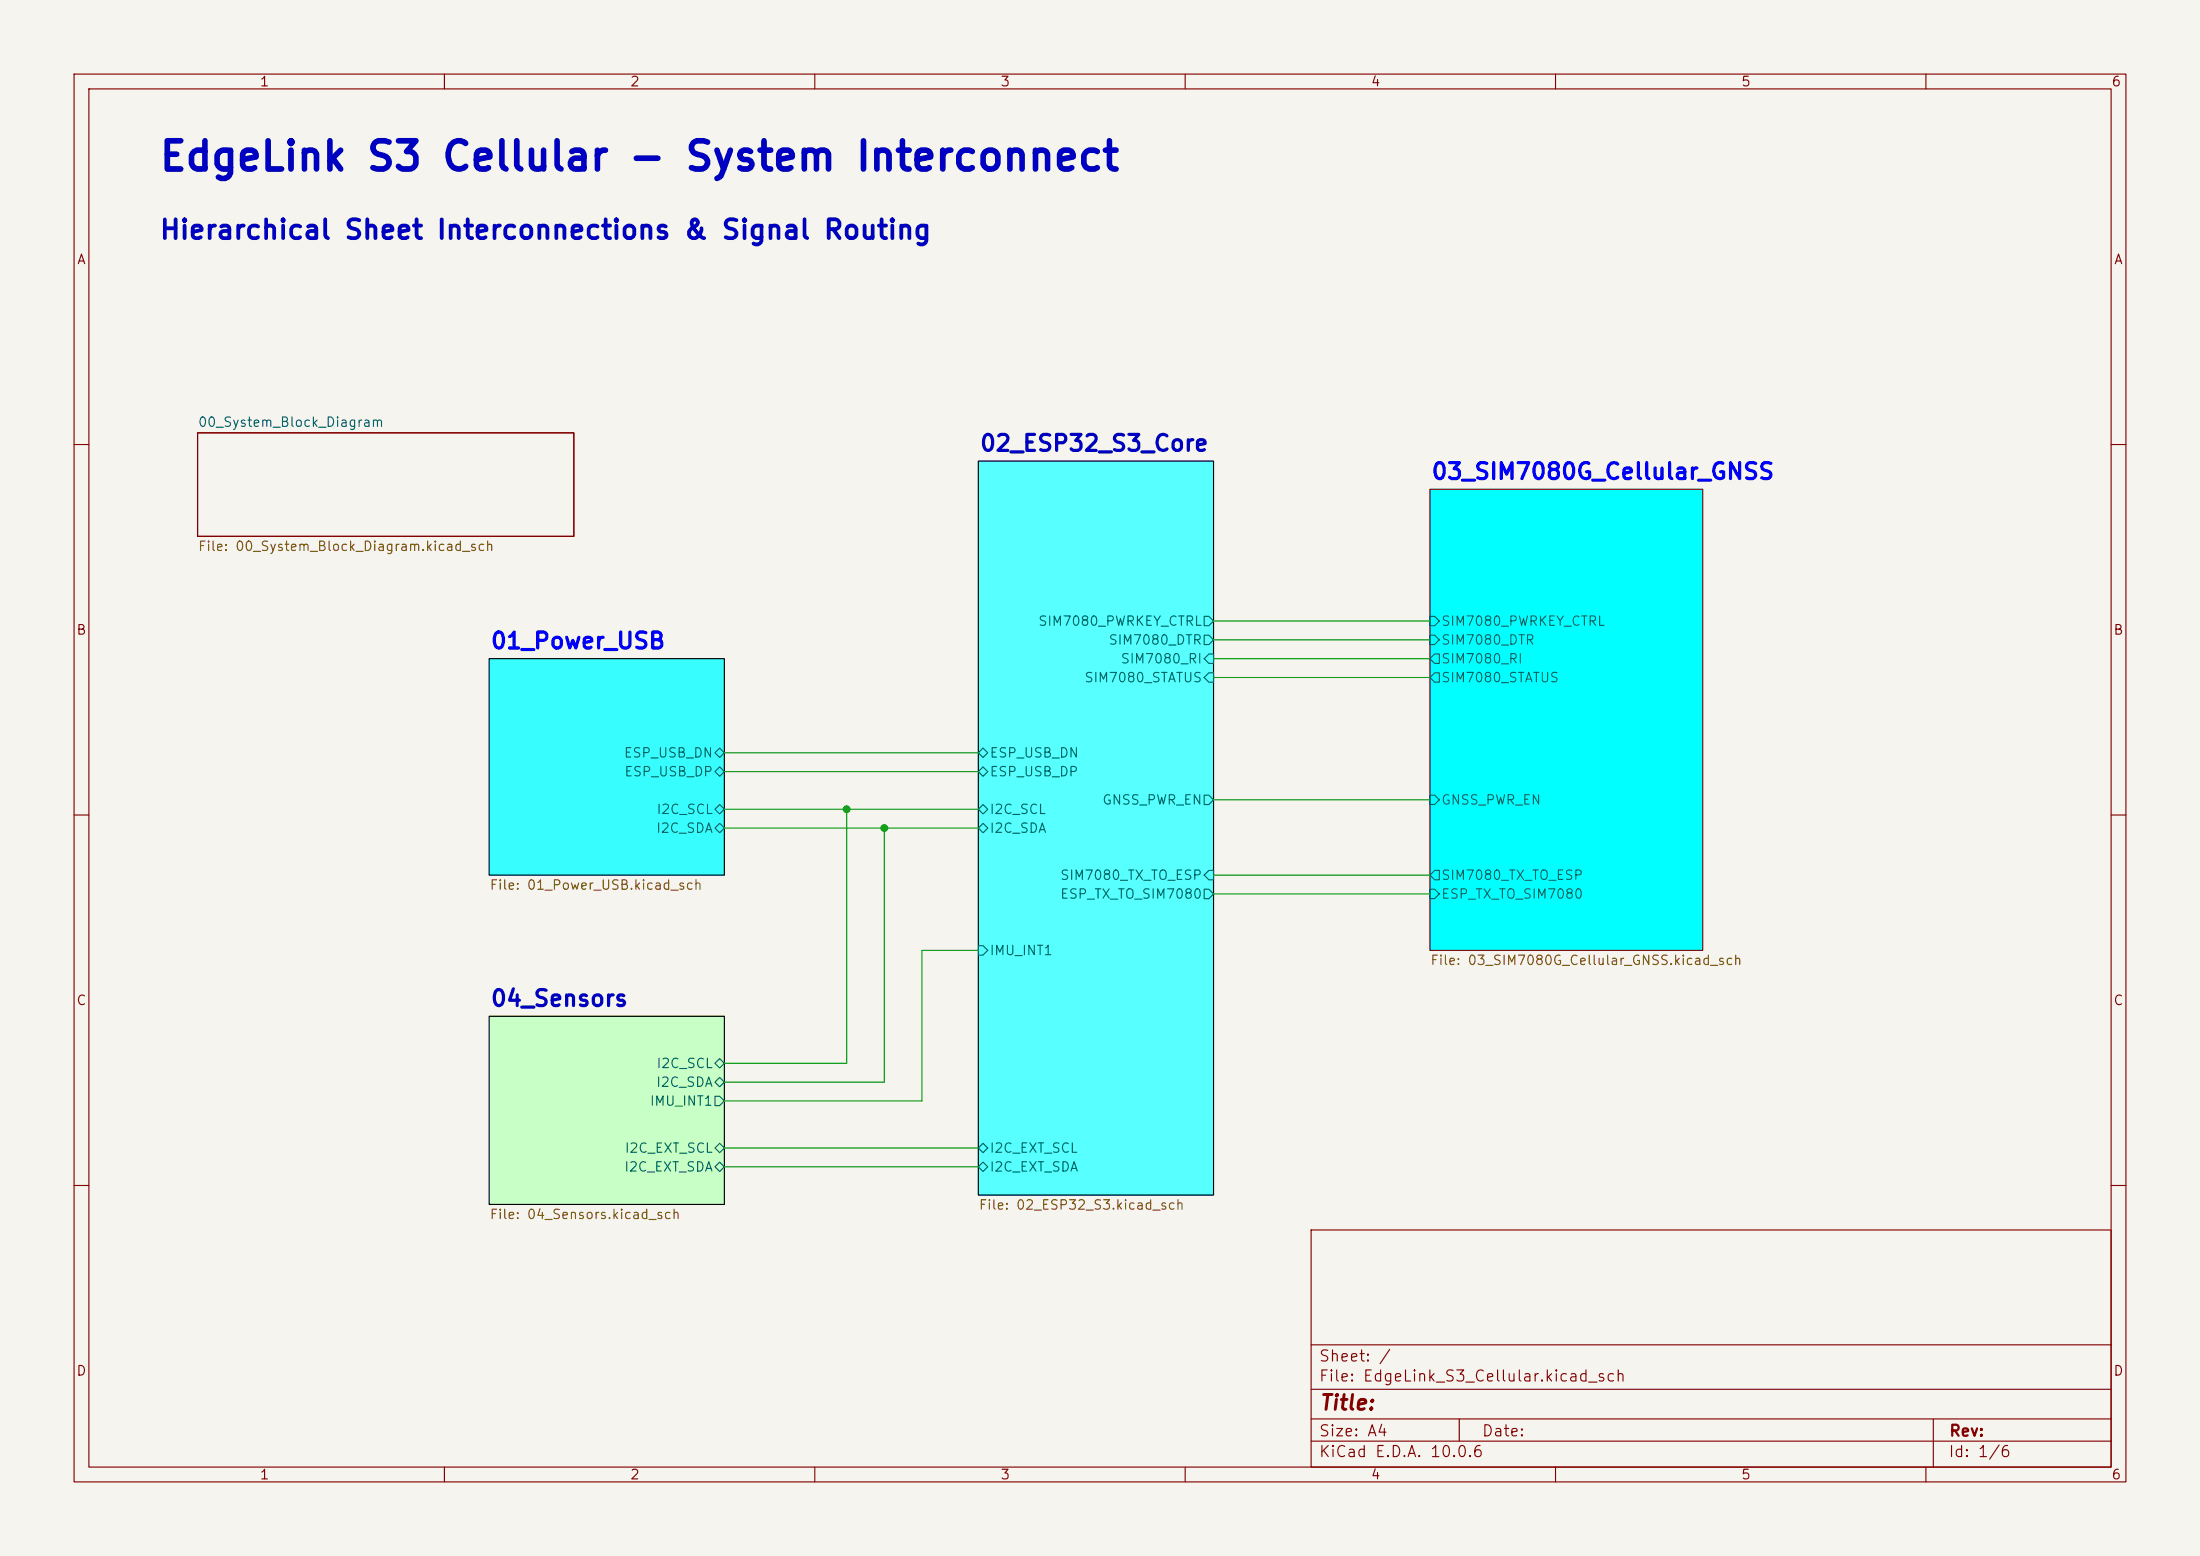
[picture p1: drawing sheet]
<svg xmlns="http://www.w3.org/2000/svg" width="297mm" height="210mm" viewBox="0 0 297 210" stroke-linecap="round" stroke-linejoin="round" font-family="sans-serif">
<path d="M0 0h297v210h-297z" fill="#f5f4ef" stroke="#f5f4ef" stroke-width=".14"/>
<g fill="none" stroke="#840000" stroke-width=".15">
<path d="M10 10h277v190h-277zM12 12h273v186h-273zM60 10v2M110 10v2M160 10v2M210 10v2M260 10v2M26.7 58.4h50.8v14h-50.8zM10 60h2M193 66h36.9v62.3h-36.9zM285 60h2M10 110h2"/>
<path d="M285 110h2M10 160h2M177 166h108v32h-108zM285 160h2M60 198v2M110 198v2M160 198v2M177 194.5h108M177 191.5h108M177 187.5h108M177 181.5h108M197 191.5v3"/>
<path d="M210 198v2M260 198v2M261 191.5v6.5"/>
</g>
<path d="M66 88.9h31.8v29.2h-31.8z" fill="#38fdff" stroke="#38fdff" stroke-width=".14"/>
<path d="M132.1 62.2h31.7v99.1h-31.7z" fill="#57ffff" stroke="#57ffff" stroke-width=".14"/>
<path d="M193 66h36.9v62.3h-36.9z" fill="#0ff" stroke="#0ff" stroke-width=".14"/>
<path d="M66 137.2h31.8v25.4h-31.8z" fill="#c7ffc7" stroke="#c7ffc7" stroke-width=".14"/>
<path d="M132.1 62.2h31.7v99.1h-31.7zM66 88.9h31.8v29.2h-31.8zM66 137.2h31.8v25.4h-31.8z" fill="none" stroke="#000" stroke-width=".15"/>
<g fill="none" stroke="#006464" stroke-width=".15">
<path d="M162.6 85.7h.6l.6 .7-.6 .6h-.6zM162.6 83.2h.6l.6 .6-.6 .7h-.6zM163.2 88.3h.6v1.2h-.6l-.6-.6zM163.2 90.8h.6v1.3h-.6l-.6-.7zM193 85.7h.7l.6 .7-.6 .6h-.7zM193 83.2h.7l.6 .6-.6 .7h-.7zM193.7 88.3h.6v1.2h-.6l-.7-.6zM193.7 90.8h.6v1.3h-.6l-.7-.7zM96.5 104.1l.7-.6 .6 .6-.6 .7zM96.5 101.6l.7-.6 .6 .6-.6 .6zM96.5 111.8l.7-.7 .6 .7-.6 .6zM97.2 108.6l.6 .6-.6 .7-.7-.7z"/>
<path d="M132.1 111.8l.6-.7 .6 .7-.6 .6zM132.1 104.1l.6-.6 .6 .6-.6 .7zM132.7 108.6l.6 .6-.6 .7-.6-.7zM132.7 101l.6 .6-.6 .6-.6-.6zM162.6 107.3h.6l.6 .7-.6 .6h-.6zM163.2 117.5h.6v1.2h-.6l-.6-.6zM193 107.3h.7l.6 .7-.6 .6h-.7zM193.7 117.5h.6v1.2h-.6l-.7-.6zM132.1 127.6h.6l.6 .7-.6 .6h-.6zM162.6 120h.6l.6 .7-.6 .6h-.6zM193 120h.7l.6 .7-.6 .6h-.7zM96.5 143.5l.7-.6 .6 .6-.6 .6z"/>
<path d="M96.5 146.1l.7-.7 .6 .7-.6 .6zM96.5 148h.7l.6 .6-.6 .6h-.7zM96.5 154.9l.7-.6 .6 .6-.6 .7zM96.5 157.5l.7-.7 .6 .7-.6 .6zM132.1 154.9l.6-.6 .6 .6-.6 .7zM132.1 157.5l.6-.7 .6 .7-.6 .6z"/>
</g>
<g fill="none" stroke="#009600" stroke-width=".15">
<path d="M163.8 86.4h29.2M163.8 88.9h29.2M163.8 83.8h29.2M163.8 91.4h29.2M97.8 109.2h34.3M97.8 111.8h34.3M97.8 104.1h34.3M97.8 101.6h34.3M114.3 109.2v34.3h-16.5M119.4 111.8v34.3h-21.6M163.8 118.1h29.2M163.8 108h29.2"/>
<path d="M132.1 128.3h-7.6v20.3h-26.7M163.8 120.7h29.2M97.8 154.9h34.3M97.8 157.5h34.3"/>
</g>
<g fill="#009600" stroke="#009600" stroke-width=".14">
<circle cx="114.3" cy="109.2" r=".46"/>
<circle cx="119.4" cy="111.8" r=".46"/>
</g>
<text font-size="3.8" fill="#0000c2" x="21.3" y="24">EdgeLink S3 Cellular - System Interconnect</text>
<text font-size="2.5" fill="#0000c2" x="21.4" y="32.9">Hierarchical Sheet Interconnections &amp; Signal Routing</text>
<g font-size="2.2" fill="#0000c2">
<text x="132.1" y="61.4">02_ESP32_S3_Core</text>
<text x="66.1" y="136.4">04_Sensors</text>
</g>
<g font-size="2.2" fill="#00f">
<text x="193.1" y="65.3">03_SIM7080G_Cellular_GNSS</text>
<text x="66.1" y="88.1">01_Power_USB</text>
</g>
<text font-size="2" fill="#840000" x="178" y="190.8">Title:</text>
<g font-size="1.5" fill="#840000">
<text x="178" y="184.1">Sheet: /</text>
<text x="178" y="186.8">File: EdgeLink_S3_Cellular.kicad_sch</text>
<text x="178" y="197">KiCad E.D.A. 10.0.6</text>
<text x="178" y="194.2">Size: A4</text>
<text x="200" y="194.2">Date:</text>
<text x="263" y="197">Id: 1/6</text>
<text x="263" y="194.2">Rev:</text>
</g>
<g font-size="1.3" fill="#840000">
<text x="35" y="12">1</text>
<text x="85" y="12">2</text>
<text x="135" y="12">3</text>
<text x="185" y="12">4</text>
<text x="235" y="12">5</text>
<text x="285" y="12">6</text>
<text x="10.3" y="36">A</text>
<text x="285.3" y="36">A</text>
<text x="10.2" y="86">B</text>
<text x="285.2" y="86">B</text>
<text x="10.2" y="136">C</text>
<text x="285.2" y="136">C</text>
<text x="10.2" y="186">D</text>
<text x="285.2" y="186">D</text>
<text x="35" y="200">1</text>
<text x="85" y="200">2</text>
<text x="135" y="200">3</text>
<text x="185" y="200">4</text>
<text x="235" y="200">5</text>
<text x="285" y="200">6</text>
</g>
<g font-size="1.3" fill="#006464">
<text x="26.6" y="57.9">00_System_Block_Diagram</text>
<text x="140.1" y="84.8">SIM7080_PWRKEY_CTRL</text>
<text x="149.6" y="87.3">SIM7080_DTR</text>
<text x="151.2" y="89.9">SIM7080_RI</text>
<text x="194.5" y="87.3">SIM7080_DTR</text>
<text x="194.5" y="84.8">SIM7080_PWRKEY_CTRL</text>
<text x="194.5" y="89.9">SIM7080_RI</text>
<text x="146.3" y="92.4">SIM7080_STATUS</text>
<text x="194.5" y="92.4">SIM7080_STATUS</text>
<text x="84.1" y="102.6">ESP_USB_DN</text>
<text x="84.2" y="105.1">ESP_USB_DP</text>
<text x="133.5" y="105.1">ESP_USB_DP</text>
<text x="133.5" y="102.6">ESP_USB_DN</text>
<text x="88.5" y="112.7">I2C_SDA</text>
<text x="88.5" y="110.2">I2C_SCL</text>
<text x="133.5" y="110.2">I2C_SCL</text>
<text x="133.5" y="112.7">I2C_SDA</text>
<text x="148.7" y="108.9">GNSS_PWR_EN</text>
<text x="194.5" y="108.9">GNSS_PWR_EN</text>
<text x="143" y="119.1">SIM7080_TX_TO_ESP</text>
<text x="194.5" y="119.1">SIM7080_TX_TO_ESP</text>
<text x="143" y="121.6">ESP_TX_TO_SIM7080</text>
<text x="194.5" y="121.6">ESP_TX_TO_SIM7080</text>
<text x="133.5" y="129.2">IMU_INT1</text>
<text x="87.6" y="149.6">IMU_INT1</text>
<text x="88.5" y="147">I2C_SDA</text>
<text x="88.5" y="144.5">I2C_SCL</text>
<text x="84.2" y="155.9">I2C_EXT_SCL</text>
<text x="133.5" y="155.9">I2C_EXT_SCL</text>
<text x="84.2" y="158.4">I2C_EXT_SDA</text>
<text x="133.5" y="158.4">I2C_EXT_SDA</text>
</g>
<g font-size="1.3" fill="#725600">
<text x="26.6" y="74.7">File: 00_System_Block_Diagram.kicad_sch</text>
<text x="66" y="120.4">File: 01_Power_USB.kicad_sch</text>
<text x="193" y="130.6">File: 03_SIM7080G_Cellular_GNSS.kicad_sch</text>
<text x="66" y="164.9">File: 04_Sensors.kicad_sch</text>
<text x="132.1" y="163.6">File: 02_ESP32_S3.kicad_sch</text>
</g>
</svg>
